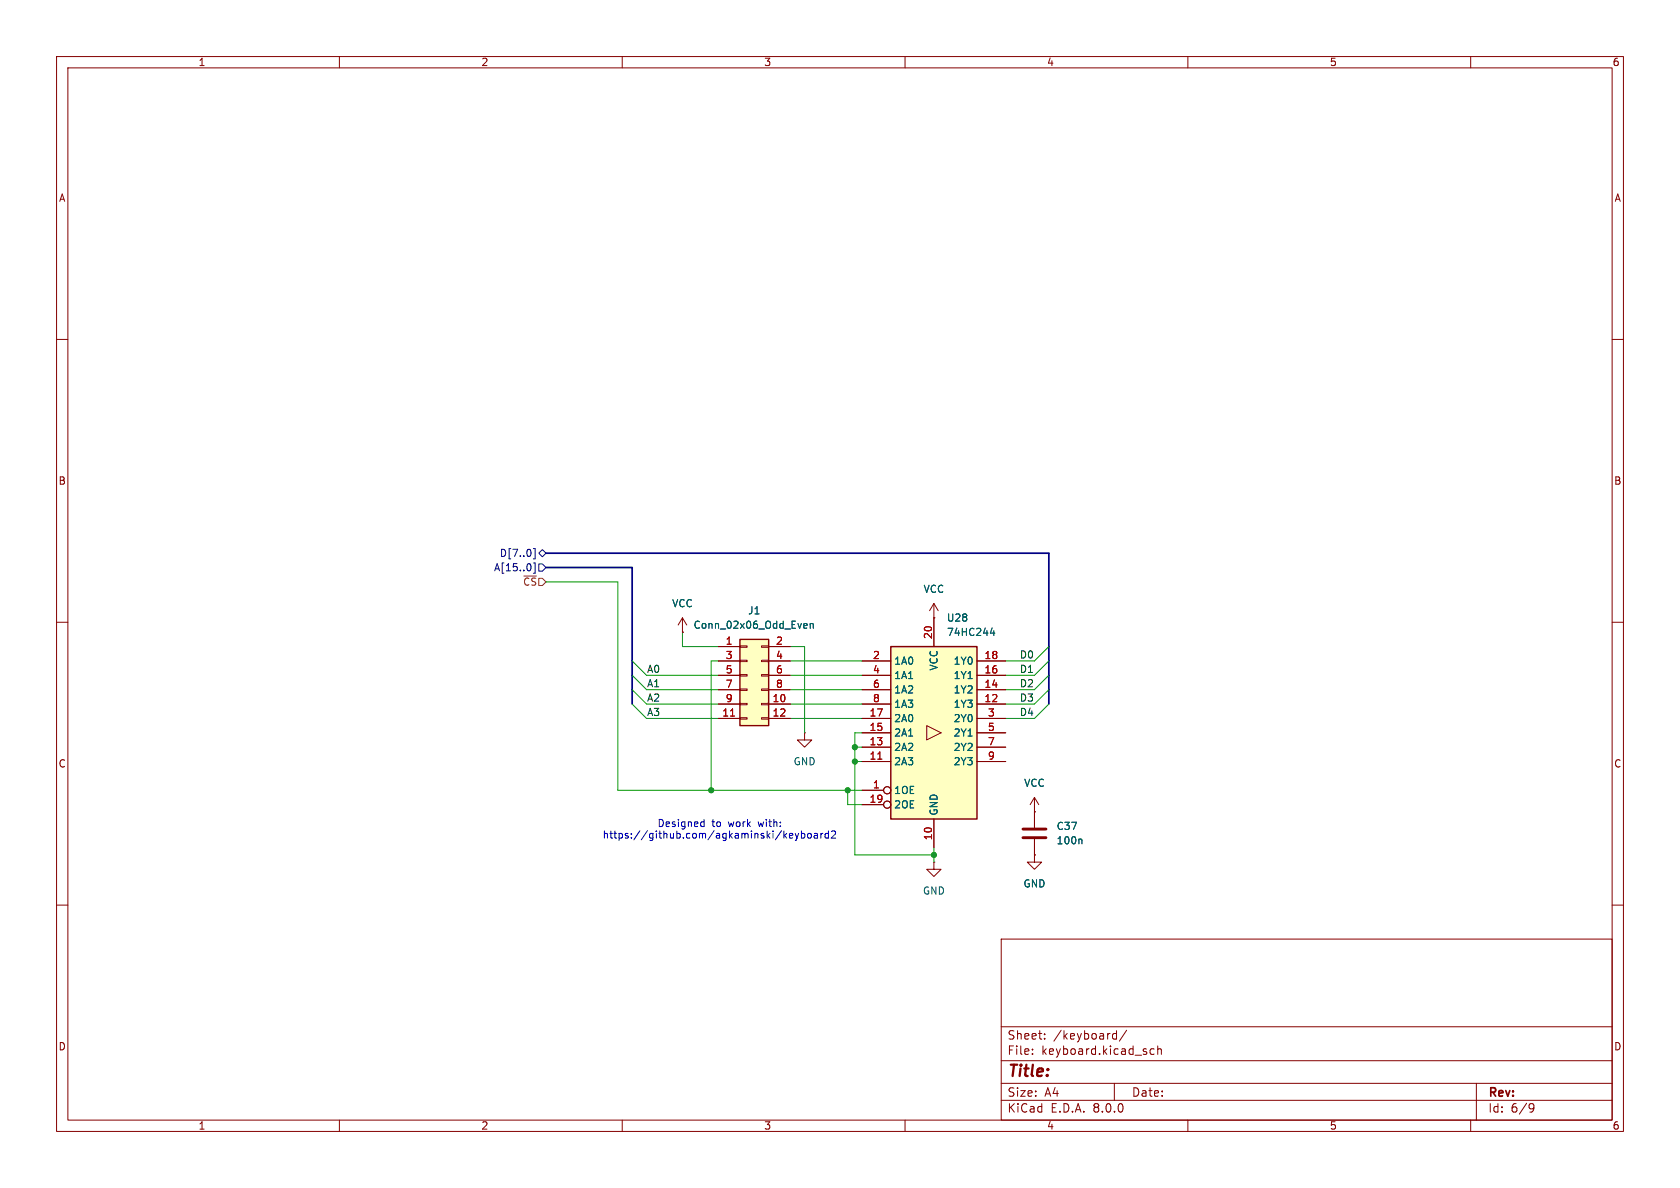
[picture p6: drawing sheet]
<svg xmlns="http://www.w3.org/2000/svg" width="297mm" height="210mm" viewBox="0 0 297 210" stroke-linecap="round" stroke-linejoin="round" font-family="sans-serif">
<g fill="none" stroke="#840000" stroke-width=".18">
<path d="M10 10h277v190h-277zM12 12h273v186h-273zM60 10v2M110 10v2M160 10v2M210 10v2M260 10v2M10 60h2M285 60h2M10 110h2M285 110h2M10 160h2"/>
<path d="M182.9 143.5v2.8M182.9 148.3v2.8M285 160h2M177 166h108v32h-108zM60 198v2M110 198v2M160 198v2M177 194.5h108M177 191.5h108M177 187.5h108M177 181.5h108M182.5 186.3v.1"/>
<path d="M182.5 185.5v.1M184.7 183.6v.1M184.7 182.8v.1M196.7 183.6l.3 .1 .4-.1M197 191.5v3M197.4 182.2v1.5M197.4 182.8l-.4-.1-.3 .1M199.2 182.1l-1.3 2M204 185.5l-.4-.1-.3 .3v.4l.2 .2h.5M204.7 185.5l.2-.1 .3 .1 .1 .9M204.7 184.9v1.5M210 198v2"/>
<path d="M260 198v2M261 191.5v6.5M270.6 195.1l.5 .1a.99 .99 0 0 1-.4 1.4h-.2M271.2 195.7l-.3 .3h-.3"/>
</g>
<path d="M180.8 148.1h4.1M180.8 146.6h4.1" fill="none" stroke="#840000" stroke-width=".51"/>
<path d="M191.1 148.3l.2 .2v.7" fill="none" stroke="#006464" stroke-width=".18"/>
<path d="M157.5 114.3h15.2v30.5h-15.2z" fill="#ffffc2"/>
<g fill="none" stroke="#840000" stroke-width=".18">
<path d="M152.4 119.4h5.1M152.4 116.8h5.1M165.1 109.2v5.1M172.7 119.4h5.1M172.7 116.8h5.1M152.4 139.7h3.8M152.4 134.6h5.1M152.4 124.5h5.1M152.4 132.1h5.1M152.4 121.9h5.1M152.4 129.5h5.1M152.4 127h5.1"/>
<path d="M163.8 128.3l2.6 1.2-2.6 1.3zM172.7 134.6h5.1M172.7 124.5h5.1M172.7 132.1h5.1M172.7 121.9h5.1M172.7 129.5h5.1M172.7 127h5.1M152.4 142.2h3.8M165.1 144.8v5.1"/>
<circle cx="156.8" cy="139.7" r=".63"/>
<circle cx="156.8" cy="142.2" r=".63"/>
</g>
<path d="M157.5 114.3h15.2v30.5h-15.2z" fill="none" stroke="#840000" stroke-width=".25"/>
<path d="M155.2 134.2h.7" fill="none" stroke="#a90000" stroke-width=".18"/>
<path d="M175.4 111l-.3 .9h.8M175.7 111.5v.8" fill="none" stroke="#006464" stroke-width=".18"/>
<path d="M130.8 113h5.1v15.3h-5.1z" fill="#ffffc2"/>
<g fill="none" stroke="#840000" stroke-width=".18">
<path d="M120.6 111.8h.1M120.6 109.2l-.7 1.3M120.6 109.2v2.6M120.6 109.2l.8 1.3M127 114.3h3.8M127 116.8h3.8M127 119.4h3.8M130.8 119.3h1.3v.2h-1.3zM130.8 116.7h1.3v.3h-1.3zM130.8 114.2h1.3v.2h-1.3zM134.6 119.3h1.3v.2h-1.3zM134.6 116.7h1.3v.3h-1.3z"/>
<path d="M134.6 114.2h1.3v.2h-1.3zM135.9 114.3h3.8M135.9 116.8h3.8M135.9 119.4h3.8M152.4 116.8h5.1M152.4 119.4h5.1M165.1 109.2h.1M165.1 106.7l-.8 1.3M165.1 106.7v7.6M165.1 106.7l.8 1.3M172.7 116.8h5.1M172.7 119.4h5.1"/>
<path d="M127 124.5h3.8M127 127h3.8M127 121.9h3.8M130.8 126.9h1.3v.2h-1.3zM130.8 124.3h1.3v.3h-1.3zM130.8 121.8h1.3v.2h-1.3zM134.6 126.9h1.3v.2h-1.3zM134.6 124.3h1.3v.3h-1.3zM134.6 121.8h1.3v.2h-1.3zM135.9 124.5h3.8M135.9 127h3.8M135.9 121.9h3.8"/>
<path d="M142.2 129.5v1.3h1.3l-1.3 1.3-1.2-1.3h1.2M142.2 129.5h.1M152.4 124.5h5.1M152.4 127h5.1M152.4 121.9h5.1M152.4 139.7h3.8M152.4 134.6h5.1M152.4 132.1h5.1M152.4 129.5h5.1M172.7 124.5h5.1M172.7 127h5.1M172.7 121.9h5.1"/>
<path d="M172.7 134.6h5.1M172.7 132.1h5.1M172.7 129.5h5.1M152.4 142.2h3.8M165.1 152.4v1.3h1.3l-1.3 1.2-1.3-1.2h1.3M165.1 152.4h.1M165.1 144.8v5.1M182.9 143.5h.1M182.9 151.1v1.3h1.2l-1.2 1.3-1.3-1.3h1.3M182.9 151.1h.1M182.9 141l-.8 1.2M182.9 141v5.3"/>
<path d="M182.9 148.3v2.8M182.9 141l.7 1.2"/>
<circle cx="156.8" cy="139.7" r=".63"/>
<circle cx="156.8" cy="142.2" r=".63"/>
</g>
<path d="M130.8 113h5.1v15.3h-5.1z" fill="none" stroke="#840000" stroke-width=".25"/>
<path d="M129.1 126.6h.8M155.2 134.2h.7" fill="none" stroke="#a90000" stroke-width=".18"/>
<path d="M142.3 110.2l.3 .1 .1 .2-.6 .1M142.6 111l-.3 .1M143.2 110.3l.2-.1 .3 .1 .1 .8M143.2 110.2v.9M175.4 111l-.3 .9h.8M175.7 111.5v.8M191.1 148.3l.2 .2v.7" fill="none" stroke="#006464" stroke-width=".18"/>
<path d="M93.8 99.9v.8M94.3 97h.3v1.8h-.3M94.3 99.5h.3v1.8h-.3M95.2 97.8l.7-.6 .6 .6-.6 .6zM95.2 99.7h.7l.6 .6-.6 .7h-.7z" fill="none" stroke="#000084" stroke-width=".18"/>
<g fill="none" stroke="#0000c2" stroke-width=".18">
<path d="M124.1 145.3h.4M124.5 144.8v1.3M124.5 146.1h-.4M138.7 147.7l.4 .5M139.1 147.3l-.5 .5M139.6 147.7l.6-.1-.1-.2-.4-.1-.1 .2v.6h.5M140.6 147.3l.3 .9M140.9 148.2l-.3 .4M141.2 147.3l-.3 .9M141.7 147.4l.3-.1 .3 .3-.1 .5h-.5M141.7 146.9v1.3M142.8 147.4l.2-.1 .4 .1v.5l-.1 .2-.3 .1-.2-.2z"/>
<path d="M144 147.4h.5v.8M144.5 147.6l-.4 .1-.2 .2 .2 .3 .4-.1M145.1 147.3v.9M145.5 147.3l-.4 .3M146.5 147.4l-.4-.1-.2 .3 .1 .5h.5M146.5 146.9v1.3M147 147l.5-.1 .2 .4-.8 .9h.8"/>
</g>
<path d="M96.5 97.8h88.9v26.7M96.5 100.3h15.3v24.2" fill="none" stroke="#000084" stroke-width=".3"/>
<g fill="none" stroke="#009600" stroke-width=".18">
<path d="M96.5 102.9h12.7v36.8h43.2M111.8 116.8l2.5 2.6h12.7M111.8 119.4l2.5 2.5h12.7M120.6 111.8v2.5h6.4M127 116.8h-1.3v22.9M139.7 116.8h12.7M139.7 119.4h12.7M139.7 114.3h2.5v15.2M185.4 114.3l-2.5 2.5h-5.1M185.4 116.8l-2.5 2.6h-5.1M185.4 119.4l-2.5 2.5h-5.1M111.8 124.5l2.5 2.5h12.7"/>
<path d="M111.8 121.9l2.5 2.6h12.7M139.7 121.9h12.7M139.7 127h12.7M139.7 124.5h12.7M149.9 139.7v2.5h2.5M151.1 132.1h1.3M151.1 134.6h1.3M152.4 129.5h-1.3v21.6h14M185.4 124.5l-2.5 2.5h-5.1M185.4 121.9l-2.5 2.6h-5.1M165.1 149.9v2.5"/>
</g>
<g fill="#009600" stroke="#009600" stroke-width=".18">
<circle cx="151.1" cy="134.6" r=".46"/>
<circle cx="151.1" cy="132.1" r=".46"/>
<circle cx="165.1" cy="151.1" r=".46"/>
<circle cx="125.7" cy="139.7" r=".46"/>
<circle cx="149.9" cy="139.7" r=".46"/>
</g>
<text font-size="2.8" fill="#840000" x="178" y="190.9">Title:</text>
<g font-size="2.1" fill="#840000">
<text x="178" y="184">Sheet:</text>
<text x="186.2" y="184">/keyboard/</text>
<text x="178" y="186.7">File:</text>
<text x="184.1" y="186.7">keyboard.kicad_sch</text>
<text x="178" y="196.9">KiCad</text>
<text x="178" y="194.1">Size:</text>
<text x="184.7" y="194.1">A4</text>
<text x="185.7" y="196.9">E.D.A.</text>
<text x="193.3" y="196.9">8.0.0</text>
<text x="200" y="194.1">Date:</text>
<text x="263" y="194.3">Rev:</text>
<text x="263" y="196.9">Id:</text>
<text x="267.1" y="196.9">6/9</text>
</g>
<g font-size="1.8" fill="#840000">
<text x="35" y="11.9">1</text>
<text x="85" y="11.9">2</text>
<text x="135" y="11.9">3</text>
<text x="185" y="11.9">4</text>
<text x="235" y="11.9">5</text>
<text x="285" y="11.9">6</text>
<text x="10.3" y="35.9">A</text>
<text x="285.3" y="35.9">A</text>
<text x="10.3" y="85.9">B</text>
<text x="285.3" y="85.9">B</text>
<text x="10.3" y="135.9">C</text>
<text x="285.3" y="135.9">C</text>
<text x="10.3" y="185.9">D</text>
<text x="285.3" y="185.9">D</text>
<text x="35" y="199.9">1</text>
<text x="85" y="199.9">2</text>
<text x="135" y="199.9">3</text>
<text x="185" y="199.9">4</text>
<text x="235" y="199.9">5</text>
<text x="285" y="199.9">6</text>
</g>
<g font-size="1.8" fill="#000084">
<text x="87.2" y="101.2">A[15..0]</text>
<text x="88.3" y="98.7">D[7..0]</text>
</g>
<text font-size="1.8" fill="#725600" x="92.4" y="103.7">~{CS}</text>
<g font-size="1.8" fill="#006464">
<text x="118.7" y="107.5">VCC</text>
<text x="163.2" y="105">VCC</text>
<text x="122.5" y="111.4">Conn_02x06_Odd_Even</text>
<text x="132.2" y="108.8">J1</text>
<text x="167.3" y="110.1">U28</text>
<text x="167.3" y="112.6">74HC244</text>
<text x="158" y="117.7">1A0</text>
<text x="166" y="118.6" transform="rotate(-90 166 118.6)">VCC</text>
<text x="168.5" y="117.7">1Y0</text>
<text x="158" y="120.2">1A1</text>
<text x="158" y="122.8">1A2</text>
<text x="158" y="125.3">1A3</text>
<text x="168.5" y="125.3">1Y3</text>
<text x="168.5" y="122.8">1Y2</text>
<text x="168.5" y="120.2">1Y1</text>
<text x="158" y="130.4">2A1</text>
<text x="158" y="127.9">2A0</text>
<text x="168.5" y="127.9">2Y0</text>
<text x="168.5" y="130.4">2Y1</text>
<text x="140.2" y="135.5">GND</text>
<text x="158" y="135.5">2A3</text>
<text x="158" y="132.9">2A2</text>
<text x="168.5" y="132.9">2Y2</text>
<text x="168.5" y="135.5">2Y3</text>
<text x="158" y="140.6">1OE</text>
<text x="158" y="143.1">2OE</text>
<text x="181" y="139.3">VCC</text>
<text x="166" y="144.3" transform="rotate(-90 166 144.3)">GND</text>
<text x="186.7" y="149.5">100n</text>
<text x="186.7" y="146.9">C37</text>
<text x="163.1" y="158.3">GND</text>
<text x="180.8" y="157.1">GND</text>
</g>
<g font-size="1.8" fill="#a90000">
<text x="164.8" y="113.1" transform="rotate(-90 164.8 113.1)">20</text>
<text x="128.2" y="114">1</text>
<text x="128.2" y="116.6">3</text>
<text x="128.2" y="119.1">5</text>
<text x="137.1" y="114">2</text>
<text x="137.1" y="116.6">4</text>
<text x="137.1" y="119.1">6</text>
<text x="154.2" y="116.6">2</text>
<text x="154.2" y="119.1">4</text>
<text x="173.9" y="119.1">16</text>
<text x="173.9" y="116.6">18</text>
<text x="128.2" y="121.7">7</text>
<text x="128.2" y="124.2">9</text>
<text x="136.5" y="124.2">10</text>
<text x="137.1" y="121.7">8</text>
<text x="154.2" y="121.7">6</text>
<text x="154.2" y="124.2">8</text>
<text x="173.9" y="124.2">12</text>
<text x="173.9" y="121.7">14</text>
<text x="127.6" y="126.7">11</text>
<text x="136.5" y="126.7">12</text>
<text x="153.6" y="131.8">13</text>
<text x="153.6" y="129.3">15</text>
<text x="153.6" y="126.7">17</text>
<text x="174.6" y="126.7">3</text>
<text x="174.6" y="129.3">5</text>
<text x="174.6" y="131.8">7</text>
<text x="153.6" y="134.4">11</text>
<text x="174.6" y="134.4">9</text>
<text x="153.6" y="142">19</text>
<text x="154.2" y="139.4">1</text>
<text x="164.8" y="148.6" transform="rotate(-90 164.8 148.6)">10</text>
</g>
<g font-size="1.8" fill="#0f0f0f">
<text x="114.3" y="119">A0</text>
<text x="180.2" y="116.5">D0</text>
<text x="180.2" y="119">D1</text>
<text x="114.3" y="121.6">A1</text>
<text x="114.3" y="124.1">A2</text>
<text x="180.2" y="124.1">D3</text>
<text x="180.2" y="121.6">D2</text>
<text x="114.3" y="126.7">A3</text>
<text x="180.2" y="126.7">D4</text>
</g>
<g font-size="1.8" fill="#0000c2">
<text x="106.4" y="148.4">https://github.com/agkaminski/keyboard2</text>
<text x="116.1" y="146.4">Designed</text>
<text x="125.8" y="146.4">to</text>
<text x="128.9" y="146.4">work</text>
<text x="134.4" y="146.4">with:</text>
</g>
</svg>
